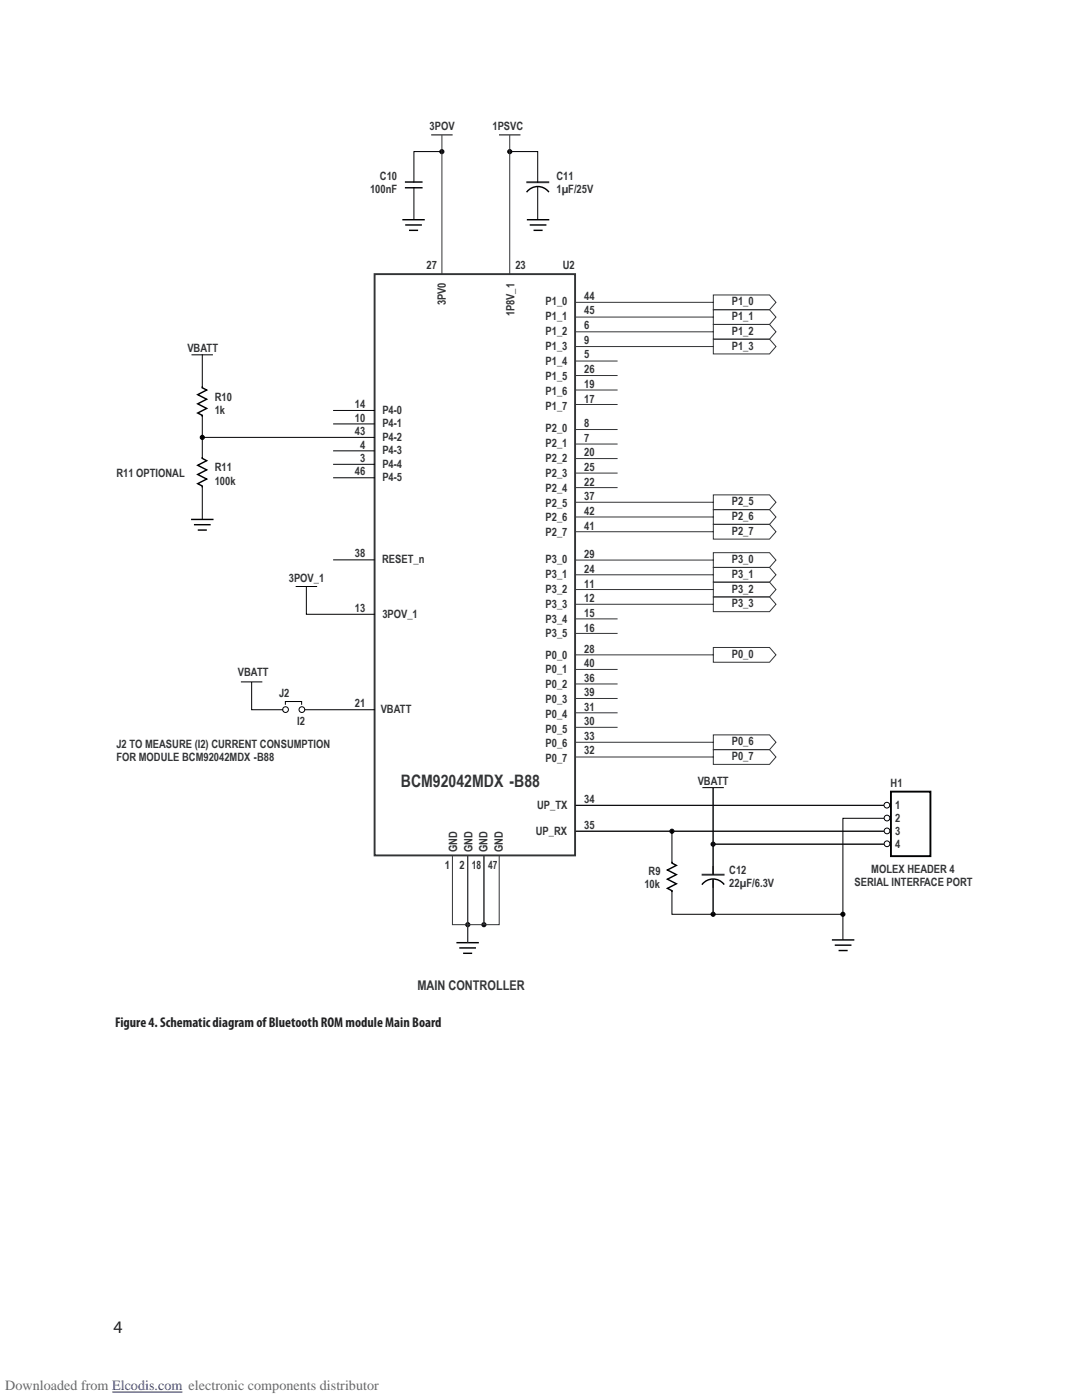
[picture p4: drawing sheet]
<svg xmlns="http://www.w3.org/2000/svg" width="216mm" height="279mm" viewBox="0 0 216 279" stroke-linecap="round" stroke-linejoin="round" font-family="sans-serif">
<path d="M40.4 77.1v.3l.8 .4-1.7 1 1.7 .9-1.7 .9 1.7 .9-1.7 .9 .9 .5v.3M40.4 91.2v.3l.8 .4-1.7 1 1.7 .9-1.7 .9 1.7 .9-1.7 .9 .9 .5v.3M38.3 103.7h4.2M38.8 104.7h3.1M39.6 105.8h1.5M134.1 172v.2l.9 .5-1.8 .9 1.8 .9-1.8 1 1.8 .9-1.8 .9 .9 .5v.2M91.2 188.1h4.2M91.8 189.2h3M92.5 190.3h1.6M166.1 187.6h4.2M166.7 188.6h3.1M167.5 189.7h1.5" fill="none" stroke="#000" stroke-width=".29"/>
<circle cx="177" cy="160.7" r=".57" fill="#fff"/>
<circle cx="177" cy="160.7" r=".57" fill="none" stroke="#000" stroke-width=".2"/>
<circle cx="177" cy="163.3" r=".57" fill="#fff"/>
<circle cx="177" cy="163.3" r=".57" fill="none" stroke="#000" stroke-width=".2"/>
<circle cx="177" cy="165.8" r=".57" fill="#fff"/>
<circle cx="177" cy="165.8" r=".57" fill="none" stroke="#000" stroke-width=".2"/>
<circle cx="177" cy="168.4" r=".57" fill="#fff"/>
<circle cx="177" cy="168.4" r=".57" fill="none" stroke="#000" stroke-width=".2"/>
<circle cx="60.2" cy="141.6" r=".57" fill="#fff"/>
<circle cx="60.2" cy="141.6" r=".57" fill="none" stroke="#000" stroke-width=".2"/>
<circle cx="57" cy="141.6" r=".57" fill="#fff"/>
<g fill="none" stroke="#000" stroke-width=".2">
<path d="M82.6 37.5v6.3M86.1 26.9h4.1M88.2 30.3h-5.6v6M99.7 26.9h4.1M101.7 30.3h5.6v6.1M107.3 37.2v6.6M38.3 70.8h4.1M40.4 70.8v6.6M40.4 87.3h34.3M40.4 82.9v8.6M40.4 97.3v6.3M66.6 81.9h8.1"/>
<path d="M66.6 84.6h8.1M66.6 90h8.1M66.6 95.4h8.1M66.6 92.7h8.1M59.1 117h4.1M61.1 117.1v5.5h13.6M66.6 111.7h8.1M48.2 136.1h4M50.2 136.2v5.4h6.2M56.9 140.6v-.6h3.3v.6M60.9 141.6h13.8M140.3 157.2h4"/>
<path d="M142.3 157.2v17.4M114.9 160.7h61.5M114.9 165.9h61.5M134.1 177.8v4.7h34.1M134.1 165.9v6.2M142.3 175.5v7M142.3 168.5h34.1M176.4 163.3h-8.2v24.2"/>
<circle cx="88.2" cy="30.3" r=".41"/>
<circle cx="101.7" cy="30.3" r=".41"/>
<circle cx="40.4" cy="87.3" r=".41"/>
<circle cx="57" cy="141.6" r=".57"/>
<circle cx="134.1" cy="165.9" r=".41"/>
<circle cx="142.3" cy="168.5" r=".41"/>
<circle cx="93.3" cy="184.5" r=".41"/>
<circle cx="96.6" cy="184.5" r=".41"/>
<circle cx="142.3" cy="182.5" r=".41"/>
<circle cx="168.2" cy="182.5" r=".41"/>
</g>
<path d="M105.2 36.4h4.2M74.7 54.7h40v116h-40zM140.2 174.6h4.2" fill="none" stroke="#323436" stroke-width=".38"/>
<path d="M80.9 36.3h3.3M80.9 37.5h3.3M109.4 38.2a2.76 2.76 0 0 0-4.2 0M80.4 43.8h4.2M81 44.9h3M81.8 46h1.5M105.3 43.8h4.2M105.8 44.9h3.1M106.6 46h1.5M144.4 176.4a2.76 2.76 0 0 0-4.3 0" fill="none" stroke="#000" stroke-width=".29"/>
<g fill="#000">
<circle cx="88.2" cy="30.3" r=".41"/>
<circle cx="101.7" cy="30.3" r=".41"/>
<circle cx="40.4" cy="87.3" r=".41"/>
<circle cx="134.1" cy="165.9" r=".41"/>
<circle cx="142.3" cy="168.5" r=".41"/>
<circle cx="93.3" cy="184.5" r=".41"/>
<circle cx="96.6" cy="184.5" r=".41"/>
<circle cx="142.3" cy="182.5" r=".41"/>
<circle cx="168.2" cy="182.5" r=".41"/>
</g>
<g fill="none" stroke="#323436" stroke-width=".2">
<path d="M88.2 27v27.8M101.7 27v27.8M142.3 58.9h11.3l1.2 1.4-1.2 1.5h-11.3zM114.7 60.3h27.6M114.7 63.3h27.6M114.7 66.2h27.6M114.7 69.2h27.6M114.8 72.1h8.4M114.8 74.9h8.4M114.8 77.8h8.4M142.3 61.8h11.3l1.2 1.5-1.2 1.5h-11.3zM142.3 64.7h11.3l1.2 1.5-1.2 1.5h-11.3z"/>
<path d="M142.3 67.7h11.3l1.2 1.5-1.2 1.4h-11.3zM114.8 80.7h8.4M114.8 85.7h8.4M114.8 88.6h8.4M114.8 91.5h8.4M114.8 94.4h8.4M114.8 97.3h8.4M142.3 98.8h11.3l1.2 1.4-1.2 1.5h-11.3zM114.7 100.2h27.6M114.7 103.2h27.6M114.7 106.1h27.6M114.7 111.8h27.6"/>
<path d="M114.7 114.7h27.6M114.7 117.7h27.6M142.3 101.7h11.3l1.2 1.5-1.2 1.5h-11.3zM142.3 104.6h11.3l1.2 1.5-1.2 1.5h-11.3zM142.3 110.3h11.3l1.2 1.5-1.2 1.4h-11.3zM142.3 113.2h11.3l1.2 1.5-1.2 1.5h-11.3zM142.3 116.2h11.3l1.2 1.5-1.2 1.4h-11.3zM142.3 119.1h11.3l1.2 1.5-1.2 1.5h-11.3zM114.7 120.6h27.6M114.7 130.7h27.6M114.8 123.5h8.4M114.8 126.4h8.4"/>
<path d="M114.8 133.6h8.4M114.8 136.5h8.4M114.8 139.4h8.4M142.3 129.2h11.3l1.2 1.5-1.2 1.5h-11.3zM114.7 148.1h27.6M114.7 151.1h27.6M114.8 142.3h8.4M114.8 145.2h8.4M142.3 157.2v17.4M142.3 146.7h11.3l1.2 1.4-1.2 1.5h-11.3zM142.3 149.6h11.3l1.2 1.5-1.2 1.4h-11.3zM90.3 170.8v13.7h9.3v-13.7"/>
<path d="M93.3 170.8v17.3M96.6 170.8v13.7M114.9 160.7h61.5M114.9 165.9h61.5M142.3 168.5h34.1M142.3 175.5v7"/>
</g>
<path d="M177.8 158h7.9v12.9h-7.9z" fill="none" stroke="#000" stroke-width=".38"/>
<path d="M22.4 277.8h14" fill="none" stroke="#00f" stroke-width=".2"/>
<text font-size="3.4" fill="#323436" x="80" y="157">BCM92042MDX -B88</text>
<text font-size="2.8" fill="#231f20" x="22.9" y="205">Figure 4. Schematic diagram of Bluetooth ROM module Main Board</text>
<text font-size="2.8" fill="#696969" x="1.1" y="277.4">Downloaded from Elcodis.com electronic components distributor</text>
<text font-size="2.7" fill="#323436" x="83.3" y="197.6">MAIN CONTROLLER</text>
<g font-size="2.3" fill="#323436">
<text x="85.7" y="25.9">3POV</text>
<text x="98.3" y="25.9">1PSVC</text>
<text x="75.8" y="35.9">C10</text>
<text x="111" y="35.9">C11</text>
<text x="73.8" y="38.6">100nF</text>
<text x="111" y="38.6">1µF/25V</text>
<text x="85.1" y="53.7">27</text>
<text x="102.8" y="53.7">23</text>
<text x="112.3" y="53.7">U2</text>
<text x="116.6" y="59.8">44</text>
<text x="88.9" y="61" transform="rotate(-90 88.9 61)">3PV0</text>
<text x="102.7" y="63.2" transform="rotate(-90 102.7 63.2)">1P8V_1</text>
<text x="108.9" y="60.9">P1_0</text>
<text x="108.9" y="63.8">P1_1</text>
<text x="116.6" y="62.7">45</text>
<text x="116.6" y="65.6">6</text>
<text x="146" y="60.9">P1_0</text>
<text x="146" y="63.9">P1_1</text>
<text x="37.4" y="70.2">VBATT</text>
<text x="108.9" y="66.8">P1_2</text>
<text x="108.9" y="69.8">P1_3</text>
<text x="116.6" y="68.6">9</text>
<text x="116.6" y="71.5">5</text>
<text x="146" y="66.8">P1_2</text>
<text x="146" y="69.8">P1_3</text>
<text x="108.9" y="72.8">P1_4</text>
<text x="108.9" y="75.8">P1_5</text>
<text x="116.6" y="74.5">26</text>
<text x="116.6" y="77.4">19</text>
<text x="42.8" y="80">R10</text>
<text x="42.8" y="82.6">1k</text>
<text x="70.8" y="81.5">14</text>
<text x="76.3" y="82.6">P4-0</text>
<text x="108.9" y="78.8">P1_6</text>
<text x="108.9" y="81.7">P1_7</text>
<text x="116.6" y="80.3">17</text>
<text x="70.8" y="84.1">10</text>
<text x="70.8" y="86.8">43</text>
<text x="71.9" y="89.5">4</text>
<text x="76.3" y="85.3">P4-1</text>
<text x="76.3" y="87.9">P4-2</text>
<text x="108.9" y="86.3">P2_0</text>
<text x="108.9" y="89.3">P2_1</text>
<text x="116.6" y="88.1">7</text>
<text x="116.6" y="85.2">8</text>
<text x="23.2" y="95.2">R11 OPTIONAL</text>
<text x="42.8" y="94.1">R11</text>
<text x="70.8" y="94.9">46</text>
<text x="71.9" y="92.2">3</text>
<text x="76.3" y="90.7">P4-3</text>
<text x="76.3" y="93.4">P4-4</text>
<text x="108.9" y="92.2">P2_2</text>
<text x="108.9" y="95.2">P2_3</text>
<text x="116.6" y="94">25</text>
<text x="116.6" y="91">20</text>
<text x="42.8" y="96.7">100k</text>
<text x="76.3" y="96">P4-5</text>
<text x="108.9" y="98.1">P2_4</text>
<text x="108.9" y="101.1">P2_5</text>
<text x="116.6" y="99.8">37</text>
<text x="116.6" y="96.9">22</text>
<text x="146" y="100.8">P2_5</text>
<text x="108.9" y="104">P2_6</text>
<text x="108.9" y="107">P2_7</text>
<text x="116.6" y="105.7">41</text>
<text x="116.6" y="102.8">42</text>
<text x="146" y="103.8">P2_6</text>
<text x="146" y="106.7">P2_7</text>
<text x="70.8" y="111.3">38</text>
<text x="76.3" y="112.3">RESET_n</text>
<text x="108.9" y="112.4">P3_0</text>
<text x="116.6" y="111.4">29</text>
<text x="146" y="112.4">P3_0</text>
<text x="57.6" y="116.1">3POV_1</text>
<text x="108.9" y="115.4">P3_1</text>
<text x="108.9" y="118.3">P3_2</text>
<text x="116.6" y="114.3">24</text>
<text x="116.6" y="117.3">11</text>
<text x="146" y="115.3">P3_1</text>
<text x="146" y="118.3">P3_2</text>
<text x="70.8" y="122.1">13</text>
<text x="76.3" y="123.4">3POV_1</text>
<text x="108.9" y="121.3">P3_3</text>
<text x="108.9" y="124.2">P3_4</text>
<text x="116.6" y="120.2">12</text>
<text x="116.6" y="123.1">15</text>
<text x="146" y="121.2">P3_3</text>
<text x="108.9" y="127.2">P3_5</text>
<text x="108.9" y="131.4">P0_0</text>
<text x="116.6" y="126.1">16</text>
<text x="116.6" y="130.3">28</text>
<text x="146" y="131.3">P0_0</text>
<text x="47.5" y="135">VBATT</text>
<text x="108.9" y="134.4">P0_1</text>
<text x="108.9" y="137.3">P0_2</text>
<text x="116.6" y="133.2">40</text>
<text x="116.6" y="136.1">36</text>
<text x="55.7" y="139.1">J2</text>
<text x="70.8" y="141.2">21</text>
<text x="76" y="142.2">VBATT</text>
<text x="108.9" y="140.3">P0_3</text>
<text x="108.9" y="143.2">P0_4</text>
<text x="116.6" y="139">39</text>
<text x="116.6" y="141.9">31</text>
<text x="23.2" y="149.3">J2 TO MEASURE (I2) CURRENT CONSUMPTION</text>
<text x="59.3" y="144.8">I2</text>
<text x="108.9" y="146.2">P0_5</text>
<text x="108.9" y="149.2">P0_6</text>
<text x="116.6" y="144.8">30</text>
<text x="116.6" y="147.6">33</text>
<text x="146" y="148.7">P0_6</text>
<text x="23.2" y="152">FOR MODULE BCM92042MDX -B88</text>
<text x="108.9" y="152.1">P0_7</text>
<text x="116.6" y="150.5">32</text>
<text x="146" y="151.7">P0_7</text>
<text x="107.2" y="161.4">UP_TX</text>
<text x="116.6" y="160.2">34</text>
<text x="139.2" y="156.6">VBATT</text>
<text x="177.7" y="157.1">H1</text>
<text x="178.6" y="161.4">1</text>
<text x="106.9" y="166.7">UP_RX</text>
<text x="116.6" y="165.4">35</text>
<text x="178.6" y="164">2</text>
<text x="178.6" y="166.6">3</text>
<text x="88.7" y="173.4">1</text>
<text x="91.2" y="170.1" transform="rotate(-90 91.2 170.1)">GND</text>
<text x="91.7" y="173.4">2</text>
<text x="94.2" y="173.4">18</text>
<text x="94.3" y="170.1" transform="rotate(-90 94.3 170.1)">GND</text>
<text x="97.3" y="170.1" transform="rotate(-90 97.3 170.1)">GND</text>
<text x="97.4" y="173.4">47</text>
<text x="100.3" y="170.1" transform="rotate(-90 100.3 170.1)">GND</text>
<text x="178.6" y="169.2">4</text>
<text x="128.6" y="177.3">10k</text>
<text x="129.4" y="174.6">R9</text>
<text x="145.5" y="174.4">C12</text>
<text x="145.5" y="177.1">22µF/6.3V</text>
<text x="170.5" y="176.9">SERIAL INTERFACE PORT</text>
<text x="173.9" y="174.3">MOLEX HEADER 4</text>
</g>
</svg>
